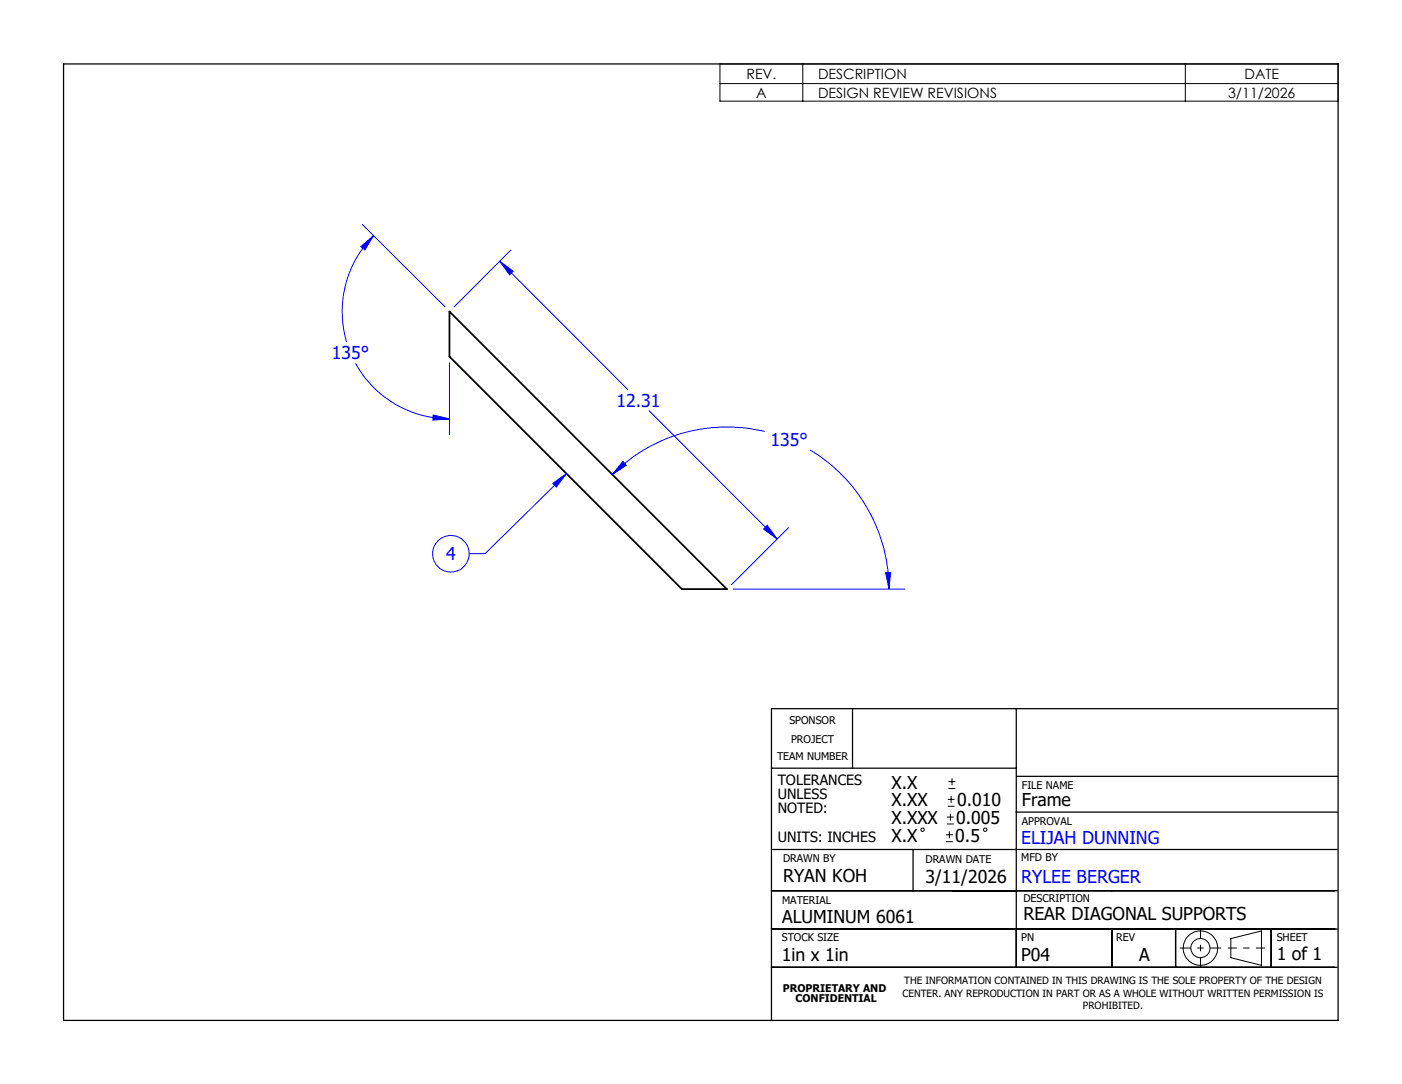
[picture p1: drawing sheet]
<svg xmlns="http://www.w3.org/2000/svg" width="279mm" height="216mm" viewBox="0 0 279 216" stroke-linecap="round" stroke-linejoin="round" font-family="sans-serif">
<path d="M89.6 62.1l55.3 55.2h-9l-46.3-46.3z" fill="none" stroke="#000" stroke-width=".35"/>
<g fill="none" stroke="#000" stroke-width=".2">
<path d="M143.5 12.7h123.2v7.4h-123.2zM143.5 16.7h123.2M160 12.7v7.4M236.2 12.7v7.4M188.9 159.2h1.3M189 157.1h1.4M189 155.7h1.4M189.5 158.5v1.4M189.7 155v1.4M188.5 167.6h1.4M188.5 166.3h1.4M188.7 164.1h1.4"/>
<path d="M188.7 162.7h1.4M188.9 160.6h1.3M189.2 165.6v1.4M189.4 162.1v1.3M245.3 186.9l6.1-1.5v6.9l-6.1-1.6z"/>
<circle cx="183.8" cy="165.3" r=".34"/>
<circle cx="196.3" cy="165.3" r=".34"/>
<circle cx="239.2" cy="188.8" r="3.4"/>
<circle cx="239.2" cy="188.8" r="1.9"/>
</g>
<g fill="none" stroke="#00f" stroke-width=".2">
<path d="M71.9 49.1l2.6-2.2-1.8 2.9zM72.2 44.7l16.5 16.4M74.5 46.9a21.3 21.3 0 0 0-5.4 21.2M99.6 52l2.7 2-.7 .8zM99.6 52l25.5 25.6M101.8 49.8l-11.3 11.3M70.8 72.4a21.4 21.4 0 0 0 18.8 11M89.6 72.3v14.3M86.3 82.7l3.3 .7-3.3 .3zM110.2 96.3l2.7-2-2 2.7zM112.9 94.3l-16.2 16h-3.2M124.1 91.9l.7 .8-2.8 1.8z"/>
<path d="M129.4 81.8l25.5 25.6M152.4 85.9a32.3 32.3 0 0 0-30.4 8.6M161.5 89.6a32.3 32.3 0 0 1 15.7 27.7M146.1 117.3h34.2M152.9 104.6l2 2.8-2.7-2zM157.1 105.1l-11.3 11.4M176.5 114.1l1-.1-.3 3.3z"/>
<circle cx="89.9" cy="110.3" r="3.6"/>
</g>
<path d="M235.1 188.8h8.3" fill="none" stroke="#000" stroke-width=".2" stroke-dasharray="15.2 1.3 1.3 1.3" stroke-dashoffset="13" stroke-linecap="butt"/>
<path d="M239.2 185v7.6" fill="none" stroke="#000" stroke-width=".2" stroke-dasharray="15.2 1.3 1.3 1.3" stroke-dashoffset="13.3" stroke-linecap="butt"/>
<path d="M244.7 188.8h7.4" fill="none" stroke="#000" stroke-width=".2" stroke-dasharray="15.2 1.3 1.3 1.3" stroke-dashoffset="13.4" stroke-linecap="butt"/>
<g fill="none" stroke="#000" stroke-width=".25">
<path d="M12.7 12.7h254v190.5h-254zM153.7 153h48.8M169.9 141.1v11.9M202.5 141.1v51.6M202.6 154.6h64M266.5 141.1h-112.8v62.1M153.7 177.4h112.8M153.7 169.2h112.8M182 169.2v8.2M202.5 161.7h64M153.7 192.7h112.8M153.7 185h112.8"/>
<path d="M221.6 185v7.7M234.3 185v7.7M253.3 185v7.7"/>
</g>
<path d="M152.9 104.6l2 2.8-2.7-2zM99.6 52l2.7 2-.7 .8zM71.9 49.1l2.6-2.2-1.8 2.9zM86.3 82.7l3.3 .7-3.3 .3zM176.5 114.1l1-.1-.3 3.3zM124.1 91.9l.7 .8-2.8 1.8zM110.2 96.3l2.7-2-2 2.7z" fill="#00f"/>
<g font-size="3.5" fill="#00f">
<text x="66.1" y="71.6">135°</text>
<text x="122.9" y="81.1">12.31</text>
<text x="153.5" y="88.9">135°</text>
<text x="88.9" y="111.6">4</text>
<text x="203.5" y="168.2">ELIJAH DUNNING</text>
<text x="203.5" y="175.8">RYLEE BERGER</text>
</g>
<g font-size="3.5">
<text x="177.7" y="157.1">X.X</text>
<text x="177.7" y="160.6">X.XX</text>
<text x="190.7" y="160.6">0.010</text>
<text x="203.6" y="160.6">Frame</text>
<text x="177.7" y="164.1">X.XXX</text>
<text x="177.7" y="167.6">X.X</text>
<text x="190.4" y="167.6">0.5</text>
<text x="190.6" y="164.1">0.005</text>
<text x="156.1" y="175.7">RYAN KOH</text>
<text x="184.4" y="175.8">3/11/2026</text>
<text x="155.9" y="183.8">ALUMINUM 6061</text>
<text x="204" y="183.3">REAR DIAGONAL SUPPORTS</text>
<text x="155.8" y="191.4">1in x 1in</text>
<text x="203.5" y="191.3">P04</text>
<text x="227" y="191.4">A</text>
<text x="254.4" y="191.3">1 of 1</text>
</g>
<g font-size="2.8">
<text x="148.8" y="15.7">REV.</text>
<text x="163" y="15.7">DESCRIPTION</text>
<text x="248" y="15.7">DATE</text>
<text x="150.7" y="19.5">A</text>
<text x="163" y="19.5">DESIGN REVIEW REVISIONS</text>
<text x="244.8" y="19.5">3/11/2026</text>
<text x="155" y="156.3">TOLERANCES</text>
<text x="155" y="159.2">UNLESS</text>
<text x="155" y="162">NOTED:</text>
<text x="155" y="167.6">UNITS: INCHES</text>
</g>
<g font-size="2.1">
<text x="157.3" y="144.2">SPONSOR</text>
<text x="157.7" y="148">PROJECT</text>
<text x="154.8" y="151.5">TEAM NUMBER</text>
<text x="203.6" y="157.1">FILE NAME</text>
<text x="203.6" y="164.4">APPROVAL</text>
<text x="156.1" y="171.7">DRAWN BY</text>
<text x="184.4" y="171.9">DRAWN DATE</text>
<text x="203.5" y="171.5">MFD BY</text>
<text x="204" y="179.6">DESCRIPTION</text>
<text x="155.9" y="180.1">MATERIAL</text>
<text x="155.8" y="187.5">STOCK SIZE</text>
<text x="203.5" y="187.4">PN</text>
<text x="222.5" y="187.4">REV</text>
<text x="254.4" y="187.4">SHEET</text>
<text x="156" y="197.5">PROPRIETARY AND</text>
<text x="158.6" y="199.6">CONFIDENTIAL</text>
</g>
<g font-size="2">
<text x="180.2" y="196">THE INFORMATION CONTAINED IN THIS DRAWING IS THE SOLE PROPERTY OF THE DESIGN</text>
<text x="179.8" y="198.5">CENTER. ANY REPRODUCTION IN PART OR AS A WHOLE WITHOUT WRITTEN PERMISSION IS</text>
<text x="215.8" y="201">PROHIBITED.</text>
</g>
</svg>
